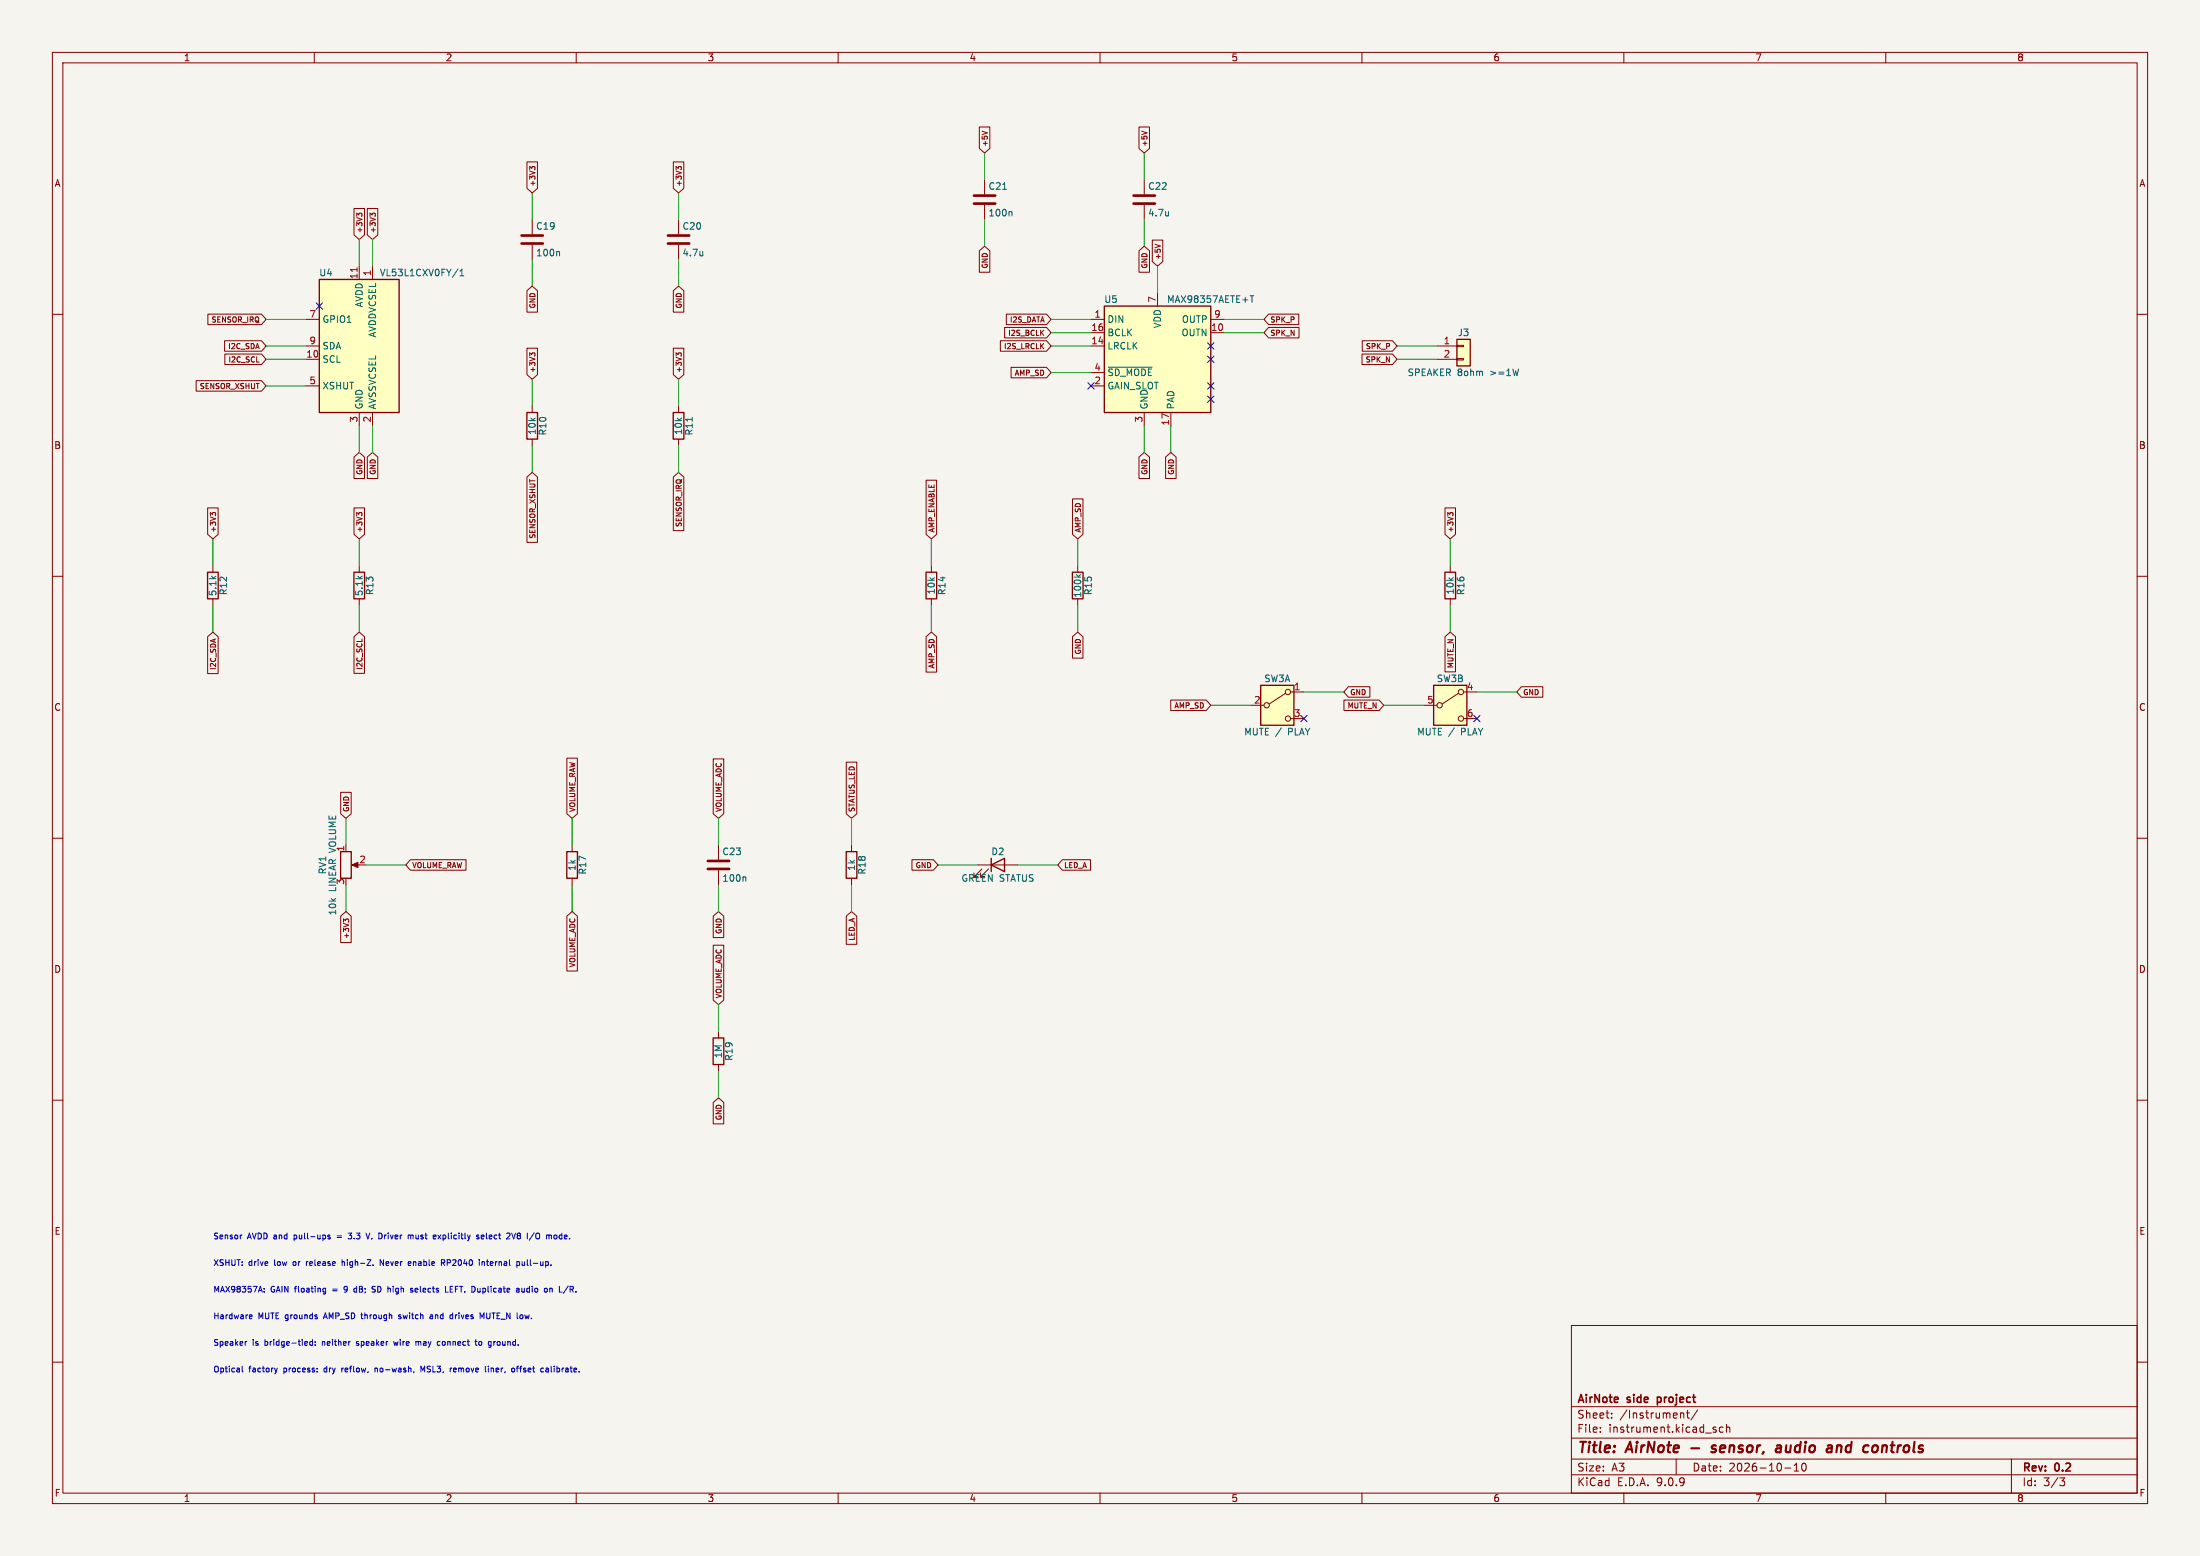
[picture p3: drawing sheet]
(kicad_sch (version 20250114) (generator "eeschema") (generator_version "9.0") (paper "A3") (title_block (title "AirNote - sensor, audio and controls") (date "2026-10-10") (rev "0.2") (company "AirNote side project")) (lib_symbols (symbol "AirNote:MAX98357A" (exclude_from_sim no) (in_bom yes) (on_board yes) (property "Reference" "U" (at -8.89 11.43 0) (effects (font (size 1.27 1.27)))) (property "Value" "MAX98357A" (at 10.16 11.43 0) (effects (font (size 1.27 1.27)))) (property "Footprint" "Package_DFN_QFN:TQFN-16-1EP_3x3mm_P0.5mm_EP1.23x1.23mm" (at -1.27 -2.54 0) (effects (font (size 1.27 1.27)) (hide yes))) (property "Datasheet" "https://www.analog.com/media/en/technical-documentation/data-sheets/MAX98357A-MAX98357B.pdf" (at 0 -2.54 0) (effects (font (size 1.27 1.27)) (hide yes))) (property "Description" "Mono DAC with amplifier, I2S, PCM, TDM, 32-bit, 96khz, 3.2W, TQFP-16" (at 0 0 0) (effects (font (size 1.27 1.27)) (hide yes))) (property "ki_keywords" "pcm tdm i2s left-justified amplifier audio dac" (at 0 0 0) (effects (font (size 1.27 1.27)) (hide yes))) (property "ki_fp_filters" "TQFN*3x3mm*P0.5mm*EP1.23x1.23mm*" (at 0 0 0) (effects (font (size 1.27 1.27)) (hide yes))) (symbol "MAX98357A_1_1" (rectangle (start -10.16 10.16) (end 10.16 -10.16) (stroke (width 0.254) (type default)) (fill (type background))) (pin input line (at -12.7 7.62 0) (length 2.54) (name "DIN" (effects (font (size 1.27 1.27)))) (number "1" (effects (font (size 1.27 1.27))))) (pin input line (at -12.7 5.08 0) (length 2.54) (name "BCLK" (effects (font (size 1.27 1.27)))) (number "16" (effects (font (size 1.27 1.27))))) (pin input line (at -12.7 2.54 0) (length 2.54) (name "LRCLK" (effects (font (size 1.27 1.27)))) (number "14" (effects (font (size 1.27 1.27))))) (pin input line (at -12.7 -2.54 0) (length 2.54) (name "~{SD_MODE}" (effects (font (size 1.27 1.27)))) (number "4" (effects (font (size 1.27 1.27))))) (pin passive line (at -12.7 -5.08 0) (length 2.54) (name "GAIN_SLOT" (effects (font (size 1.27 1.27)))) (number "2" (effects (font (size 1.27 1.27))))) (pin passive line (at -2.54 -12.7 90) (length 2.54) (hide yes) (name "GND" (effects (font (size 1.27 1.27)))) (number "11" (effects (font (size 1.27 1.27))))) (pin passive line (at -2.54 -12.7 90) (length 2.54) (hide yes) (name "GND" (effects (font (size 1.27 1.27)))) (number "15" (effects (font (size 1.27 1.27))))) (pin power_in line (at -2.54 -12.7 90) (length 2.54) (name "GND" (effects (font (size 1.27 1.27)))) (number "3" (effects (font (size 1.27 1.27))))) (pin power_in line (at 0 12.7 270) (length 2.54) (name "VDD" (effects (font (size 1.27 1.27)))) (number "7" (effects (font (size 1.27 1.27))))) (pin passive line (at 0 12.7 270) (length 2.54) (hide yes) (name "VDD" (effects (font (size 1.27 1.27)))) (number "8" (effects (font (size 1.27 1.27))))) (pin passive line (at 2.54 -12.7 90) (length 2.54) (name "PAD" (effects (font (size 1.27 1.27)))) (number "17" (effects (font (size 1.27 1.27))))) (pin no_connect line (at 10.16 2.54 180) (length 2.54) (hide yes) (name "NC" (effects (font (size 1.27 1.27)))) (number "5" (effects (font (size 1.27 1.27))))) (pin no_connect line (at 10.16 0 180) (length 2.54) (hide yes) (name "NC" (effects (font (size 1.27 1.27)))) (number "6" (effects (font (size 1.27 1.27))))) (pin no_connect line (at 10.16 -5.08 180) (length 2.54) (hide yes) (name "NC" (effects (font (size 1.27 1.27)))) (number "12" (effects (font (size 1.27 1.27))))) (pin no_connect line (at 10.16 -7.62 180) (length 2.54) (hide yes) (name "NC" (effects (font (size 1.27 1.27)))) (number "13" (effects (font (size 1.27 1.27))))) (pin output line (at 12.7 7.62 180) (length 2.54) (name "OUTP" (effects (font (size 1.27 1.27)))) (number "9" (effects (font (size 1.27 1.27))))) (pin output line (at 12.7 5.08 180) (length 2.54) (name "OUTN" (effects (font (size 1.27 1.27)))) (number "10" (effects (font (size 1.27 1.27)))))) (embedded_fonts no)) (symbol "Connector_Generic:Conn_01x02" (pin_names (offset 1.016) (hide yes)) (exclude_from_sim no) (in_bom yes) (on_board yes) (property "Reference" "J" (at 0 2.54 0) (effects (font (size 1.27 1.27)))) (property "Value" "Conn_01x02" (at 0 -5.08 0) (effects (font (size 1.27 1.27)))) (property "Footprint" "" (at 0 0 0) (effects (font (size 1.27 1.27)) (hide yes))) (property "Datasheet" "~" (at 0 0 0) (effects (font (size 1.27 1.27)) (hide yes))) (property "Description" "Generic connector, single row, 01x02, script generated (kicad-library-utils/schlib/autogen/connector/)" (at 0 0 0) (effects (font (size 1.27 1.27)) (hide yes))) (property "ki_keywords" "connector" (at 0 0 0) (effects (font (size 1.27 1.27)) (hide yes))) (property "ki_fp_filters" "Connector*:*_1x??_*" (at 0 0 0) (effects (font (size 1.27 1.27)) (hide yes))) (symbol "Conn_01x02_1_1" (rectangle (start -1.27 1.27) (end 1.27 -3.81) (stroke (width 0.254) (type default)) (fill (type background))) (rectangle (start -1.27 0.127) (end 0 -0.127) (stroke (width 0.1524) (type default)) (fill (type none))) (rectangle (start -1.27 -2.413) (end 0 -2.667) (stroke (width 0.1524) (type default)) (fill (type none))) (pin passive line (at -5.08 0 0) (length 3.81) (name "Pin_1" (effects (font (size 1.27 1.27)))) (number "1" (effects (font (size 1.27 1.27))))) (pin passive line (at -5.08 -2.54 0) (length 3.81) (name "Pin_2" (effects (font (size 1.27 1.27)))) (number "2" (effects (font (size 1.27 1.27)))))) (embedded_fonts no)) (symbol "Device:C" (pin_numbers (hide yes)) (pin_names (offset 0.254)) (exclude_from_sim no) (in_bom yes) (on_board yes) (property "Reference" "C" (at 0.635 2.54 0) (effects (font (size 1.27 1.27)) (justify left))) (property "Value" "C" (at 0.635 -2.54 0) (effects (font (size 1.27 1.27)) (justify left))) (property "Footprint" "" (at 0.9652 -3.81 0) (effects (font (size 1.27 1.27)) (hide yes))) (property "Datasheet" "~" (at 0 0 0) (effects (font (size 1.27 1.27)) (hide yes))) (property "Description" "Unpolarized capacitor" (at 0 0 0) (effects (font (size 1.27 1.27)) (hide yes))) (property "ki_keywords" "cap capacitor" (at 0 0 0) (effects (font (size 1.27 1.27)) (hide yes))) (property "ki_fp_filters" "C_*" (at 0 0 0) (effects (font (size 1.27 1.27)) (hide yes))) (symbol "C_0_1" (polyline (pts (xy -2.032 0.762) (xy 2.032 0.762)) (stroke (width 0.508) (type default)) (fill (type none))) (polyline (pts (xy -2.032 -0.762) (xy 2.032 -0.762)) (stroke (width 0.508) (type default)) (fill (type none)))) (symbol "C_1_1" (pin passive line (at 0 3.81 270) (length 2.794) (name "~" (effects (font (size 1.27 1.27)))) (number "1" (effects (font (size 1.27 1.27))))) (pin passive line (at 0 -3.81 90) (length 2.794) (name "~" (effects (font (size 1.27 1.27)))) (number "2" (effects (font (size 1.27 1.27)))))) (embedded_fonts no)) (symbol "Device:LED" (pin_numbers (hide yes)) (pin_names (offset 1.016) (hide yes)) (exclude_from_sim no) (in_bom yes) (on_board yes) (property "Reference" "D" (at 0 2.54 0) (effects (font (size 1.27 1.27)))) (property "Value" "LED" (at 0 -2.54 0) (effects (font (size 1.27 1.27)))) (property "Footprint" "" (at 0 0 0) (effects (font (size 1.27 1.27)) (hide yes))) (property "Datasheet" "~" (at 0 0 0) (effects (font (size 1.27 1.27)) (hide yes))) (property "Description" "Light emitting diode" (at 0 0 0) (effects (font (size 1.27 1.27)) (hide yes))) (property "Sim.Pins" "1=K 2=A" (at 0 0 0) (effects (font (size 1.27 1.27)) (hide yes))) (property "ki_keywords" "LED diode" (at 0 0 0) (effects (font (size 1.27 1.27)) (hide yes))) (property "ki_fp_filters" "LED* LED_SMD:* LED_THT:*" (at 0 0 0) (effects (font (size 1.27 1.27)) (hide yes))) (symbol "LED_0_1" (polyline (pts (xy -3.048 -0.762) (xy -4.572 -2.286) (xy -3.81 -2.286) (xy -4.572 -2.286) (xy -4.572 -1.524)) (stroke (width 0) (type default)) (fill (type none))) (polyline (pts (xy -1.778 -0.762) (xy -3.302 -2.286) (xy -2.54 -2.286) (xy -3.302 -2.286) (xy -3.302 -1.524)) (stroke (width 0) (type default)) (fill (type none))) (polyline (pts (xy -1.27 0) (xy 1.27 0)) (stroke (width 0) (type default)) (fill (type none))) (polyline (pts (xy -1.27 -1.27) (xy -1.27 1.27)) (stroke (width 0.254) (type default)) (fill (type none))) (polyline (pts (xy 1.27 -1.27) (xy 1.27 1.27) (xy -1.27 0) (xy 1.27 -1.27)) (stroke (width 0.254) (type default)) (fill (type none)))) (symbol "LED_1_1" (pin passive line (at -3.81 0 0) (length 2.54) (name "K" (effects (font (size 1.27 1.27)))) (number "1" (effects (font (size 1.27 1.27))))) (pin passive line (at 3.81 0 180) (length 2.54) (name "A" (effects (font (size 1.27 1.27)))) (number "2" (effects (font (size 1.27 1.27)))))) (embedded_fonts no)) (symbol "Device:R" (pin_numbers (hide yes)) (pin_names (offset 0)) (exclude_from_sim no) (in_bom yes) (on_board yes) (property "Reference" "R" (at 2.032 0 90) (effects (font (size 1.27 1.27)))) (property "Value" "R" (at 0 0 90) (effects (font (size 1.27 1.27)))) (property "Footprint" "" (at -1.778 0 90) (effects (font (size 1.27 1.27)) (hide yes))) (property "Datasheet" "~" (at 0 0 0) (effects (font (size 1.27 1.27)) (hide yes))) (property "Description" "Resistor" (at 0 0 0) (effects (font (size 1.27 1.27)) (hide yes))) (property "ki_keywords" "R res resistor" (at 0 0 0) (effects (font (size 1.27 1.27)) (hide yes))) (property "ki_fp_filters" "R_*" (at 0 0 0) (effects (font (size 1.27 1.27)) (hide yes))) (symbol "R_0_1" (rectangle (start -1.016 -2.54) (end 1.016 2.54) (stroke (width 0.254) (type default)) (fill (type none)))) (symbol "R_1_1" (pin passive line (at 0 3.81 270) (length 1.27) (name "~" (effects (font (size 1.27 1.27)))) (number "1" (effects (font (size 1.27 1.27))))) (pin passive line (at 0 -3.81 90) (length 1.27) (name "~" (effects (font (size 1.27 1.27)))) (number "2" (effects (font (size 1.27 1.27)))))) (embedded_fonts no)) (symbol "Device:R_Potentiometer" (pin_names (offset 1.016) (hide yes)) (exclude_from_sim no) (in_bom yes) (on_board yes) (property "Reference" "RV" (at -4.445 0 90) (effects (font (size 1.27 1.27)))) (property "Value" "R_Potentiometer" (at -2.54 0 90) (effects (font (size 1.27 1.27)))) (property "Footprint" "" (at 0 0 0) (effects (font (size 1.27 1.27)) (hide yes))) (property "Datasheet" "~" (at 0 0 0) (effects (font (size 1.27 1.27)) (hide yes))) (property "Description" "Potentiometer" (at 0 0 0) (effects (font (size 1.27 1.27)) (hide yes))) (property "ki_keywords" "resistor variable" (at 0 0 0) (effects (font (size 1.27 1.27)) (hide yes))) (property "ki_fp_filters" "Potentiometer*" (at 0 0 0) (effects (font (size 1.27 1.27)) (hide yes))) (symbol "R_Potentiometer_0_1" (rectangle (start 1.016 2.54) (end -1.016 -2.54) (stroke (width 0.254) (type default)) (fill (type none))) (polyline (pts (xy 1.143 0) (xy 2.286 0.508) (xy 2.286 -0.508) (xy 1.143 0)) (stroke (width 0) (type default)) (fill (type outline))) (polyline (pts (xy 2.54 0) (xy 1.524 0)) (stroke (width 0) (type default)) (fill (type none)))) (symbol "R_Potentiometer_1_1" (pin passive line (at 0 3.81 270) (length 1.27) (name "1" (effects (font (size 1.27 1.27)))) (number "1" (effects (font (size 1.27 1.27))))) (pin passive line (at 0 -3.81 90) (length 1.27) (name "3" (effects (font (size 1.27 1.27)))) (number "3" (effects (font (size 1.27 1.27))))) (pin passive line (at 3.81 0 180) (length 1.27) (name "2" (effects (font (size 1.27 1.27)))) (number "2" (effects (font (size 1.27 1.27)))))) (embedded_fonts no)) (symbol "Sensor_Distance:VL53L1CXV0FY1" (exclude_from_sim no) (in_bom yes) (on_board yes) (property "Reference" "U" (at -6.35 13.97 0) (effects (font (size 1.27 1.27)))) (property "Value" "VL53L1CXV0FY1" (at 12.065 13.97 0) (effects (font (size 1.27 1.27)))) (property "Footprint" "Sensor_Distance:ST_VL53L1x" (at 17.145 -13.97 0) (effects (font (size 1.27 1.27)) (hide yes))) (property "Datasheet" "https://www.st.com/resource/en/datasheet/vl53l1x.pdf" (at 2.54 0 0) (effects (font (size 1.27 1.27)) (hide yes))) (property "Description" "4m distance ranging ToF sensor, Optical LGA12" (at 0 0 0) (effects (font (size 1.27 1.27)) (hide yes))) (property "ki_keywords" "VL53L1x ToF" (at 0 0 0) (effects (font (size 1.27 1.27)) (hide yes))) (property "ki_fp_filters" "ST*VL53L1x*" (at 0 0 0) (effects (font (size 1.27 1.27)) (hide yes))) (symbol "VL53L1CXV0FY1_0_1" (rectangle (start -7.62 12.7) (end 7.62 -12.7) (stroke (width 0.254) (type default)) (fill (type background)))) (symbol "VL53L1CXV0FY1_1_1" (pin open_collector line (at -10.16 5.08 0) (length 2.54) (name "GPIO1" (effects (font (size 1.27 1.27)))) (number "7" (effects (font (size 1.27 1.27))))) (pin bidirectional line (at -10.16 0 0) (length 2.54) (name "SDA" (effects (font (size 1.27 1.27)))) (number "9" (effects (font (size 1.27 1.27))))) (pin input line (at -10.16 -2.54 0) (length 2.54) (name "SCL" (effects (font (size 1.27 1.27)))) (number "10" (effects (font (size 1.27 1.27))))) (pin input line (at -10.16 -7.62 0) (length 2.54) (name "XSHUT" (effects (font (size 1.27 1.27)))) (number "5" (effects (font (size 1.27 1.27))))) (pin no_connect line (at -7.62 7.62 0) (length 2.54) (hide yes) (name "DNC" (effects (font (size 1.27 1.27)))) (number "8" (effects (font (size 1.27 1.27))))) (pin power_in line (at 0 15.24 270) (length 2.54) (name "AVDD" (effects (font (size 1.27 1.27)))) (number "11" (effects (font (size 1.27 1.27))))) (pin passive line (at 0 -15.24 90) (length 2.54) (hide yes) (name "GND" (effects (font (size 1.27 1.27)))) (number "12" (effects (font (size 1.27 1.27))))) (pin power_in line (at 0 -15.24 90) (length 2.54) (name "GND" (effects (font (size 1.27 1.27)))) (number "3" (effects (font (size 1.27 1.27))))) (pin passive line (at 0 -15.24 90) (length 2.54) (hide yes) (name "GND" (effects (font (size 1.27 1.27)))) (number "4" (effects (font (size 1.27 1.27))))) (pin passive line (at 0 -15.24 90) (length 2.54) (hide yes) (name "GND" (effects (font (size 1.27 1.27)))) (number "6" (effects (font (size 1.27 1.27))))) (pin power_in line (at 2.54 15.24 270) (length 2.54) (name "AVDDVCSEL" (effects (font (size 1.27 1.27)))) (number "1" (effects (font (size 1.27 1.27))))) (pin power_in line (at 2.54 -15.24 90) (length 2.54) (name "AVSSVCSEL" (effects (font (size 1.27 1.27)))) (number "2" (effects (font (size 1.27 1.27)))))) (embedded_fonts no)) (symbol "Switch:SW_DPDT_x2" (pin_names (offset 0) (hide yes)) (exclude_from_sim no) (in_bom yes) (on_board yes) (property "Reference" "SW" (at 0 5.08 0) (effects (font (size 1.27 1.27)))) (property "Value" "SW_DPDT_x2" (at 0 -5.08 0) (effects (font (size 1.27 1.27)))) (property "Footprint" "" (at 0 0 0) (effects (font (size 1.27 1.27)) (hide yes))) (property "Datasheet" "~" (at 0 0 0) (effects (font (size 1.27 1.27)) (hide yes))) (property "Description" "Switch, dual pole double throw, separate symbols" (at 0 0 0) (effects (font (size 1.27 1.27)) (hide yes))) (property "ki_keywords" "switch dual-pole double-throw DPDT spdt ON-ON" (at 0 0 0) (effects (font (size 1.27 1.27)) (hide yes))) (property "ki_fp_filters" "SW*DPDT*" (at 0 0 0) (effects (font (size 1.27 1.27)) (hide yes))) (symbol "SW_DPDT_x2_0_0" (circle (center -2.032 0) (radius 0.508) (stroke (width 0) (type default)) (fill (type none))) (circle (center 2.032 -2.54) (radius 0.508) (stroke (width 0) (type default)) (fill (type none)))) (symbol "SW_DPDT_x2_0_1" (rectangle (start -3.175 3.81) (end 3.175 -3.81) (stroke (width 0.254) (type default)) (fill (type background))) (polyline (pts (xy -1.524 0.254) (xy 1.5748 2.286)) (stroke (width 0) (type default)) (fill (type none))) (circle (center 2.032 2.54) (radius 0.508) (stroke (width 0) (type default)) (fill (type none)))) (symbol "SW_DPDT_x2_1_1" (pin passive line (at -5.08 0 0) (length 2.54) (name "B" (effects (font (size 1.27 1.27)))) (number "2" (effects (font (size 1.27 1.27))))) (pin passive line (at 5.08 2.54 180) (length 2.54) (name "A" (effects (font (size 1.27 1.27)))) (number "1" (effects (font (size 1.27 1.27))))) (pin passive line (at 5.08 -2.54 180) (length 2.54) (name "C" (effects (font (size 1.27 1.27)))) (number "3" (effects (font (size 1.27 1.27)))))) (symbol "SW_DPDT_x2_2_1" (pin passive line (at -5.08 0 0) (length 2.54) (name "B" (effects (font (size 1.27 1.27)))) (number "5" (effects (font (size 1.27 1.27))))) (pin passive line (at 5.08 2.54 180) (length 2.54) (name "A" (effects (font (size 1.27 1.27)))) (number "4" (effects (font (size 1.27 1.27))))) (pin passive line (at 5.08 -2.54 180) (length 2.54) (name "C" (effects (font (size 1.27 1.27)))) (number "6" (effects (font (size 1.27 1.27)))))) (embedded_fonts no))) (wire (pts (xy 58.42 60.96) (xy 50.8 60.96)) (stroke (width 0) (type default))) (global_label "SENSOR_IRQ" (shape input) (at 50.8 60.96 180.0) (effects (font (size 1.0 1.0)) (justify right))) (wire (pts (xy 58.42 66.04) (xy 50.8 66.04)) (stroke (width 0) (type default))) (global_label "I2C_SDA" (shape input) (at 50.8 66.04 180.0) (effects (font (size 1.0 1.0)) (justify right))) (wire (pts (xy 58.42 68.58) (xy 50.8 68.58)) (stroke (width 0) (type default))) (global_label "I2C_SCL" (shape input) (at 50.8 68.58 180.0) (effects (font (size 1.0 1.0)) (justify right))) (wire (pts (xy 58.42 73.66) (xy 50.8 73.66)) (stroke (width 0) (type default))) (global_label "SENSOR_XSHUT" (shape input) (at 50.8 73.66 180.0) (effects (font (size 1.0 1.0)) (justify right))) (no_connect (at 60.96 58.42)) (wire (pts (xy 68.58 50.8) (xy 68.58 45.72)) (stroke (width 0) (type default))) (global_label "+3V3" (shape input) (at 68.58 45.72 90) (effects (font (size 1.0 1.0)) (justify left))) (wire (pts (xy 68.58 81.28) (xy 68.58 86.36)) (stroke (width 0) (type default))) (global_label "GND" (shape input) (at 68.58 86.36 270) (effects (font (size 1.0 1.0)) (justify right))) (wire (pts (xy 71.12 50.8) (xy 71.12 45.72)) (stroke (width 0) (type default))) (global_label "+3V3" (shape input) (at 71.12 45.72 90) (effects (font (size 1.0 1.0)) (justify left))) (wire (pts (xy 71.12 81.28) (xy 71.12 86.36)) (stroke (width 0) (type default))) (global_label "GND" (shape input) (at 71.12 86.36 270) (effects (font (size 1.0 1.0)) (justify right))) (symbol (lib_id "Sensor_Distance:VL53L1CXV0FY1") (at 68.58 66.04 0.0) (unit 1) (in_bom yes) (on_board yes) (dnp no) (property "Reference" "U4" (at 62.23 52.07 0.0) (effects (font (size 1.27 1.27)))) (property "Value" "VL53L1CXV0FY/1" (at 80.645 52.07 0.0) (effects (font (size 1.27 1.27)))) (property "Footprint" "Sensor_Distance:ST_VL53L1x" (at 72.39 66.04 0.0) (effects (font (size 1.0 1.0)) (hide yes))) (property "MPN" "VL53L1CXV0FY/1" (at 72.39 66.04 0.0) (effects (font (size 1.0 1.0)) (hide yes))) (property "LCSC" "C190004" (at 72.39 66.04 0.0) (effects (font (size 1.0 1.0)) (hide yes))) (property "Datasheet" "https://www.st.com/resource/en/datasheet/vl53l1x.pdf" (at 72.39 66.04 0.0) (effects (font (size 1.0 1.0)) (hide yes))) (pin "7") (pin "9") (pin "10") (pin "5") (pin "8") (pin "11") (pin "12") (pin "3") (pin "4") (pin "6") (pin "1") (pin "2")) (wire (pts (xy 101.6 41.91) (xy 101.6 36.83)) (stroke (width 0) (type default))) (global_label "+3V3" (shape input) (at 101.6 36.83 90) (effects (font (size 1.0 1.0)) (justify left))) (wire (pts (xy 101.6 49.53) (xy 101.6 54.61)) (stroke (width 0) (type default))) (global_label "GND" (shape input) (at 101.6 54.61 270) (effects (font (size 1.0 1.0)) (justify right))) (symbol (lib_id "Device:C") (at 101.6 45.72 0.0) (unit 1) (in_bom yes) (on_board yes) (dnp no) (property "Reference" "C19" (at 102.235 43.18 0.0) (effects (font (size 1.27 1.27)) (justify left))) (property "Value" "100n" (at 102.235 48.26 0.0) (effects (font (size 1.27 1.27)) (justify left))) (property "Footprint" "Capacitor_SMD:C_0603_1608Metric" (at 105.41 45.72 0.0) (effects (font (size 1.0 1.0)) (hide yes))) (property "MPN" "CC0603KRX7R9BB104" (at 105.41 45.72 0.0) (effects (font (size 1.0 1.0)) (hide yes))) (property "LCSC" "C14663" (at 105.41 45.72 0.0) (effects (font (size 1.0 1.0)) (hide yes))) (property "Datasheet" "~" (at 105.41 45.72 0.0) (effects (font (size 1.0 1.0)) (hide yes))) (pin "1") (pin "2")) (wire (pts (xy 129.54 41.91) (xy 129.54 36.83)) (stroke (width 0) (type default))) (global_label "+3V3" (shape input) (at 129.54 36.83 90) (effects (font (size 1.0 1.0)) (justify left))) (wire (pts (xy 129.54 49.53) (xy 129.54 54.61)) (stroke (width 0) (type default))) (global_label "GND" (shape input) (at 129.54 54.61 270) (effects (font (size 1.0 1.0)) (justify right))) (symbol (lib_id "Device:C") (at 129.54 45.72 0.0) (unit 1) (in_bom yes) (on_board yes) (dnp no) (property "Reference" "C20" (at 130.175 43.18 0.0) (effects (font (size 1.27 1.27)) (justify left))) (property "Value" "4.7u" (at 130.175 48.26 0.0) (effects (font (size 1.27 1.27)) (justify left))) (property "Footprint" "Capacitor_SMD:C_0805_2012Metric" (at 133.35 45.72 0.0) (effects (font (size 1.0 1.0)) (hide yes))) (property "MPN" "CL21A475KAQNNNE" (at 133.35 45.72 0.0) (effects (font (size 1.0 1.0)) (hide yes))) (property "LCSC" "C1779" (at 133.35 45.72 0.0) (effects (font (size 1.0 1.0)) (hide yes))) (property "Datasheet" "~" (at 133.35 45.72 0.0) (effects (font (size 1.0 1.0)) (hide yes))) (pin "1") (pin "2")) (wire (pts (xy 101.6 77.47) (xy 101.6 72.39)) (stroke (width 0) (type default))) (global_label "+3V3" (shape input) (at 101.6 72.39 90) (effects (font (size 1.0 1.0)) (justify left))) (wire (pts (xy 101.6 85.09) (xy 101.6 90.17)) (stroke (width 0) (type default))) (global_label "SENSOR_XSHUT" (shape input) (at 101.6 90.17 270) (effects (font (size 1.0 1.0)) (justify right))) (symbol (lib_id "Device:R") (at 101.6 81.28 0.0) (unit 1) (in_bom yes) (on_board yes) (dnp no) (property "Reference" "R10" (at 103.632 81.28 90.0) (effects (font (size 1.27 1.27)))) (property "Value" "10k" (at 101.6 81.28 90.0) (effects (font (size 1.27 1.27)))) (property "Footprint" "Resistor_SMD:R_0603_1608Metric" (at 105.41 81.28 0.0) (effects (font (size 1.0 1.0)) (hide yes))) (property "MPN" "0603WAF1002T5E" (at 105.41 81.28 0.0) (effects (font (size 1.0 1.0)) (hide yes))) (property "LCSC" "C25804" (at 105.41 81.28 0.0) (effects (font (size 1.0 1.0)) (hide yes))) (property "Datasheet" "~" (at 105.41 81.28 0.0) (effects (font (size 1.0 1.0)) (hide yes))) (pin "1") (pin "2")) (wire (pts (xy 129.54 77.47) (xy 129.54 72.39)) (stroke (width 0) (type default))) (global_label "+3V3" (shape input) (at 129.54 72.39 90) (effects (font (size 1.0 1.0)) (justify left))) (wire (pts (xy 129.54 85.09) (xy 129.54 90.17)) (stroke (width 0) (type default))) (global_label "SENSOR_IRQ" (shape input) (at 129.54 90.17 270) (effects (font (size 1.0 1.0)) (justify right))) (symbol (lib_id "Device:R") (at 129.54 81.28 0.0) (unit 1) (in_bom yes) (on_board yes) (dnp no) (property "Reference" "R11" (at 131.572 81.28 90.0) (effects (font (size 1.27 1.27)))) (property "Value" "10k" (at 129.54 81.28 90.0) (effects (font (size 1.27 1.27)))) (property "Footprint" "Resistor_SMD:R_0603_1608Metric" (at 133.35 81.28 0.0) (effects (font (size 1.0 1.0)) (hide yes))) (property "MPN" "0603WAF1002T5E" (at 133.35 81.28 0.0) (effects (font (size 1.0 1.0)) (hide yes))) (property "LCSC" "C25804" (at 133.35 81.28 0.0) (effects (font (size 1.0 1.0)) (hide yes))) (property "Datasheet" "~" (at 133.35 81.28 0.0) (effects (font (size 1.0 1.0)) (hide yes))) (pin "1") (pin "2")) (wire (pts (xy 40.64 107.95) (xy 40.64 102.87)) (stroke (width 0) (type default))) (global_label "+3V3" (shape input) (at 40.64 102.87 90) (effects (font (size 1.0 1.0)) (justify left))) (wire (pts (xy 40.64 115.57) (xy 40.64 120.65)) (stroke (width 0) (type default))) (global_label "I2C_SDA" (shape input) (at 40.64 120.65 270) (effects (font (size 1.0 1.0)) (justify right))) (symbol (lib_id "Device:R") (at 40.64 111.76 0.0) (unit 1) (in_bom yes) (on_board yes) (dnp no) (property "Reference" "R12" (at 42.672 111.76 90.0) (effects (font (size 1.27 1.27)))) (property "Value" "5.1k" (at 40.64 111.76 90.0) (effects (font (size 1.27 1.27)))) (property "Footprint" "Resistor_SMD:R_0603_1608Metric" (at 44.45 111.76 0.0) (effects (font (size 1.0 1.0)) (hide yes))) (property "MPN" "0603WAF5101T5E" (at 44.45 111.76 0.0) (effects (font (size 1.0 1.0)) (hide yes))) (property "LCSC" "C23186" (at 44.45 111.76 0.0) (effects (font (size 1.0 1.0)) (hide yes))) (property "Datasheet" "~" (at 44.45 111.76 0.0) (effects (font (size 1.0 1.0)) (hide yes))) (pin "1") (pin "2")) (wire (pts (xy 68.58 107.95) (xy 68.58 102.87)) (stroke (width 0) (type default))) (global_label "+3V3" (shape input) (at 68.58 102.87 90) (effects (font (size 1.0 1.0)) (justify left))) (wire (pts (xy 68.58 115.57) (xy 68.58 120.65)) (stroke (width 0) (type default))) (global_label "I2C_SCL" (shape input) (at 68.58 120.65 270) (effects (font (size 1.0 1.0)) (justify right))) (symbol (lib_id "Device:R") (at 68.58 111.76 0.0) (unit 1) (in_bom yes) (on_board yes) (dnp no) (property "Reference" "R13" (at 70.612 111.76 90.0) (effects (font (size 1.27 1.27)))) (property "Value" "5.1k" (at 68.58 111.76 90.0) (effects (font (size 1.27 1.27)))) (property "Footprint" "Resistor_SMD:R_0603_1608Metric" (at 72.39 111.76 0.0) (effects (font (size 1.0 1.0)) (hide yes))) (property "MPN" "0603WAF5101T5E" (at 72.39 111.76 0.0) (effects (font (size 1.0 1.0)) (hide yes))) (property "LCSC" "C23186" (at 72.39 111.76 0.0) (effects (font (size 1.0 1.0)) (hide yes))) (property "Datasheet" "~" (at 72.39 111.76 0.0) (effects (font (size 1.0 1.0)) (hide yes))) (pin "1") (pin "2")) (wire (pts (xy 208.28 60.96) (xy 200.66 60.96)) (stroke (width 0) (type default))) (global_label "I2S_DATA" (shape input) (at 200.66 60.96 180.0) (effects (font (size 1.0 1.0)) (justify right))) (wire (pts (xy 208.28 63.5) (xy 200.66 63.5)) (stroke (width 0) (type default))) (global_label "I2S_BCLK" (shape input) (at 200.66 63.5 180.0) (effects (font (size 1.0 1.0)) (justify right))) (wire (pts (xy 208.28 66.04) (xy 200.66 66.04)) (stroke (width 0) (type default))) (global_label "I2S_LRCLK" (shape input) (at 200.66 66.04 180.0) (effects (font (size 1.0 1.0)) (justify right))) (wire (pts (xy 208.28 71.12) (xy 200.66 71.12)) (stroke (width 0) (type default))) (global_label "AMP_SD" (shape input) (at 200.66 71.12 180.0) (effects (font (size 1.0 1.0)) (justify right))) (no_connect (at 208.28 73.66)) (wire (pts (xy 218.44 81.28) (xy 218.44 86.36)) (stroke (width 0) (type default))) (global_label "GND" (shape input) (at 218.44 86.36 270) (effects (font (size 1.0 1.0)) (justify right))) (wire (pts (xy 220.98 55.88) (xy 220.98 50.8)) (stroke (width 0) (type default))) (global_label "+5V" (shape input) (at 220.98 50.8 90) (effects (font (size 1.0 1.0)) (justify left))) (wire (pts (xy 223.52 81.28) (xy 223.52 86.36)) (stroke (width 0) (type default))) (global_label "GND" (shape input) (at 223.52 86.36 270) (effects (font (size 1.0 1.0)) (justify right))) (no_connect (at 231.14 66.04)) (no_connect (at 231.14 68.58)) (no_connect (at 231.14 73.66)) (no_connect (at 231.14 76.2)) (wire (pts (xy 233.68 60.96) (xy 241.3 60.96)) (stroke (width 0) (type default))) (global_label "SPK_P" (shape input) (at 241.3 60.96 0.0) (effects (font (size 1.0 1.0)) (justify left))) (wire (pts (xy 233.68 63.5) (xy 241.3 63.5)) (stroke (width 0) (type default))) (global_label "SPK_N" (shape input) (at 241.3 63.5 0.0) (effects (font (size 1.0 1.0)) (justify left))) (symbol (lib_id "AirNote:MAX98357A") (at 220.98 68.58 0.0) (unit 1) (in_bom yes) (on_board yes) (dnp no) (property "Reference" "U5" (at 212.09 57.15 0.0) (effects (font (size 1.27 1.27)))) (property "Value" "MAX98357AETE+T" (at 231.14 57.15 0.0) (effects (font (size 1.27 1.27)))) (property "Footprint" "AirNote:MAX98357A_T1633_ADI_90-0031" (at 224.79 68.58 0.0) (effects (font (size 1.0 1.0)) (hide yes))) (property "MPN" "MAX98357AETE+T" (at 224.79 68.58 0.0) (effects (font (size 1.0 1.0)) (hide yes))) (property "LCSC" "C910544" (at 224.79 68.58 0.0) (effects (font (size 1.0 1.0)) (hide yes))) (property "Datasheet" "https://www.analog.com/media/en/technical-documentation/data-sheets/MAX98357A-MAX98357B.pdf" (at 224.79 68.58 0.0) (effects (font (size 1.0 1.0)) (hide yes))) (pin "1") (pin "16") (pin "14") (pin "4") (pin "2") (pin "11") (pin "15") (pin "3") (pin "7") (pin "8") (pin "17") (pin "5") (pin "6") (pin "12") (pin "13") (pin "9") (pin "10")) (wire (pts (xy 187.96 34.29) (xy 187.96 29.21)) (stroke (width 0) (type default))) (global_label "+5V" (shape input) (at 187.96 29.21 90) (effects (font (size 1.0 1.0)) (justify left))) (wire (pts (xy 187.96 41.91) (xy 187.96 46.99)) (stroke (width 0) (type default))) (global_label "GND" (shape input) (at 187.96 46.99 270) (effects (font (size 1.0 1.0)) (justify right))) (symbol (lib_id "Device:C") (at 187.96 38.1 0.0) (unit 1) (in_bom yes) (on_board yes) (dnp no) (property "Reference" "C21" (at 188.595 35.56 0.0) (effects (font (size 1.27 1.27)) (justify left))) (property "Value" "100n" (at 188.595 40.64 0.0) (effects (font (size 1.27 1.27)) (justify left))) (property "Footprint" "Capacitor_SMD:C_0603_1608Metric" (at 191.77 38.1 0.0) (effects (font (size 1.0 1.0)) (hide yes))) (property "MPN" "CC0603KRX7R9BB104" (at 191.77 38.1 0.0) (effects (font (size 1.0 1.0)) (hide yes))) (property "LCSC" "C14663" (at 191.77 38.1 0.0) (effects (font (size 1.0 1.0)) (hide yes))) (property "Datasheet" "~" (at 191.77 38.1 0.0) (effects (font (size 1.0 1.0)) (hide yes))) (pin "1") (pin "2")) (wire (pts (xy 218.44 34.29) (xy 218.44 29.21)) (stroke (width 0) (type default))) (global_label "+5V" (shape input) (at 218.44 29.21 90) (effects (font (size 1.0 1.0)) (justify left))) (wire (pts (xy 218.44 41.91) (xy 218.44 46.99)) (stroke (width 0) (type default))) (global_label "GND" (shape input) (at 218.44 46.99 270) (effects (font (size 1.0 1.0)) (justify right))) (symbol (lib_id "Device:C") (at 218.44 38.1 0.0) (unit 1) (in_bom yes) (on_board yes) (dnp no) (property "Reference" "C22" (at 219.075 35.56 0.0) (effects (font (size 1.27 1.27)) (justify left))) (property "Value" "4.7u" (at 219.075 40.64 0.0) (effects (font (size 1.27 1.27)) (justify left))) (property "Footprint" "Capacitor_SMD:C_0805_2012Metric" (at 222.25 38.1 0.0) (effects (font (size 1.0 1.0)) (hide yes))) (property "MPN" "CL21A475KAQNNNE" (at 222.25 38.1 0.0) (effects (font (size 1.0 1.0)) (hide yes))) (property "LCSC" "C1779" (at 222.25 38.1 0.0) (effects (font (size 1.0 1.0)) (hide yes))) (property "Datasheet" "~" (at 222.25 38.1 0.0) (effects (font (size 1.0 1.0)) (hide yes))) (pin "1") (pin "2")) (wire (pts (xy 274.32 66.04) (xy 266.7 66.04)) (stroke (width 0) (type default))) (global_label "SPK_P" (shape input) (at 266.7 66.04 180.0) (effects (font (size 1.0 1.0)) (justify right))) (wire (pts (xy 274.32 68.58) (xy 266.7 68.58)) (stroke (width 0) (type default))) (global_label "SPK_N" (shape input) (at 266.7 68.58 180.0) (effects (font (size 1.0 1.0)) (justify right))) (symbol (lib_id "Connector_Generic:Conn_01x02") (at 279.4 66.04 0.0) (unit 1) (in_bom yes) (on_board yes) (dnp no) (property "Reference" "J3" (at 279.4 63.5 0.0) (effects (font (size 1.27 1.27)))) (property "Value" "SPEAKER 8ohm >=1W" (at 279.4 71.12 0.0) (effects (font (size 1.27 1.27)))) (property "Footprint" "Connector_JST:JST_PH_B2B-PH-K_1x02_P2.00mm_Vertical" (at 283.21 66.04 0.0) (effects (font (size 1.0 1.0)) (hide yes))) (property "MPN" "B2B-PH-K-S(LF)(SN)" (at 283.21 66.04 0.0) (effects (font (size 1.0 1.0)) (hide yes))) (property "LCSC" "C131337" (at 283.21 66.04 0.0) (effects (font (size 1.0 1.0)) (hide yes))) (property "Datasheet" "~" (at 283.21 66.04 0.0) (effects (font (size 1.0 1.0)) (hide yes))) (pin "1") (pin "2")) (wire (pts (xy 177.8 107.95) (xy 177.8 102.87)) (stroke (width 0) (type default))) (global_label "AMP_ENABLE" (shape input) (at 177.8 102.87 90) (effects (font (size 1.0 1.0)) (justify left))) (wire (pts (xy 177.8 115.57) (xy 177.8 120.65)) (stroke (width 0) (type default))) (global_label "AMP_SD" (shape input) (at 177.8 120.65 270) (effects (font (size 1.0 1.0)) (justify right))) (symbol (lib_id "Device:R") (at 177.8 111.76 0.0) (unit 1) (in_bom yes) (on_board yes) (dnp no) (property "Reference" "R14" (at 179.832 111.76 90.0) (effects (font (size 1.27 1.27)))) (property "Value" "10k" (at 177.8 111.76 90.0) (effects (font (size 1.27 1.27)))) (property "Footprint" "Resistor_SMD:R_0603_1608Metric" (at 181.61 111.76 0.0) (effects (font (size 1.0 1.0)) (hide yes))) (property "MPN" "0603WAF1002T5E" (at 181.61 111.76 0.0) (effects (font (size 1.0 1.0)) (hide yes))) (property "LCSC" "C25804" (at 181.61 111.76 0.0) (effects (font (size 1.0 1.0)) (hide yes))) (property "Datasheet" "~" (at 181.61 111.76 0.0) (effects (font (size 1.0 1.0)) (hide yes))) (pin "1") (pin "2")) (wire (pts (xy 205.74 107.95) (xy 205.74 102.87)) (stroke (width 0) (type default))) (global_label "AMP_SD" (shape input) (at 205.74 102.87 90) (effects (font (size 1.0 1.0)) (justify left))) (wire (pts (xy 205.74 115.57) (xy 205.74 120.65)) (stroke (width 0) (type default))) (global_label "GND" (shape input) (at 205.74 120.65 270) (effects (font (size 1.0 1.0)) (justify right))) (symbol (lib_id "Device:R") (at 205.74 111.76 0.0) (unit 1) (in_bom yes) (on_board yes) (dnp no) (property "Reference" "R15" (at 207.772 111.76 90.0) (effects (font (size 1.27 1.27)))) (property "Value" "100k" (at 205.74 111.76 90.0) (effects (font (size 1.27 1.27)))) (property "Footprint" "Resistor_SMD:R_0603_1608Metric" (at 209.55 111.76 0.0) (effects (font (size 1.0 1.0)) (hide yes))) (property "MPN" "0603WAF1003T5E" (at 209.55 111.76 0.0) (effects (font (size 1.0 1.0)) (hide yes))) (property "LCSC" "C25803" (at 209.55 111.76 0.0) (effects (font (size 1.0 1.0)) (hide yes))) (property "Datasheet" "~" (at 209.55 111.76 0.0) (effects (font (size 1.0 1.0)) (hide yes))) (pin "1") (pin "2")) (wire (pts (xy 276.86 107.95) (xy 276.86 102.87)) (stroke (width 0) (type default))) (global_label "+3V3" (shape input) (at 276.86 102.87 90) (effects (font (size 1.0 1.0)) (justify left))) (wire (pts (xy 276.86 115.57) (xy 276.86 120.65)) (stroke (width 0) (type default))) (global_label "MUTE_N" (shape input) (at 276.86 120.65 270) (effects (font (size 1.0 1.0)) (justify right))) (symbol (lib_id "Device:R") (at 276.86 111.76 0.0) (unit 1) (in_bom yes) (on_board yes) (dnp no) (property "Reference" "R16" (at 278.892 111.76 90.0) (effects (font (size 1.27 1.27)))) (property "Value" "10k" (at 276.86 111.76 90.0) (effects (font (size 1.27 1.27)))) (property "Footprint" "Resistor_SMD:R_0603_1608Metric" (at 280.67 111.76 0.0) (effects (font (size 1.0 1.0)) (hide yes))) (property "MPN" "0603WAF1002T5E" (at 280.67 111.76 0.0) (effects (font (size 1.0 1.0)) (hide yes))) (property "LCSC" "C25804" (at 280.67 111.76 0.0) (effects (font (size 1.0 1.0)) (hide yes))) (property "Datasheet" "~" (at 280.67 111.76 0.0) (effects (font (size 1.0 1.0)) (hide yes))) (pin "1") (pin "2")) (wire (pts (xy 238.76 134.62) (xy 231.14 134.62)) (stroke (width 0) (type default))) (global_label "AMP_SD" (shape input) (at 231.14 134.62 180.0) (effects (font (size 1.0 1.0)) (justify right))) (wire (pts (xy 248.92 132.08) (xy 256.54 132.08)) (stroke (width 0) (type default))) (global_label "GND" (shape input) (at 256.54 132.08 0.0) (effects (font (size 1.0 1.0)) (justify left))) (no_connect (at 248.92 137.16)) (symbol (lib_id "Switch:SW_DPDT_x2") (at 243.84 134.62 0.0) (unit 1) (in_bom yes) (on_board yes) (dnp no) (property "Reference" "SW3" (at 243.84 129.54 0.0) (effects (font (size 1.27 1.27)))) (property "Value" "MUTE / PLAY" (at 243.84 139.7 0.0) (effects (font (size 1.27 1.27)))) (property "Footprint" "Button_Switch_SMD:SW_DPDT_CK_JS202011JCQN" (at 247.65 134.62 0.0) (effects (font (size 1.0 1.0)) (hide yes))) (property "MPN" "JS202011JCQN" (at 247.65 134.62 0.0) (effects (font (size 1.0 1.0)) (hide yes))) (property "LCSC" "C221665" (at 247.65 134.62 0.0) (effects (font (size 1.0 1.0)) (hide yes))) (property "Datasheet" "~" (at 247.65 134.62 0.0) (effects (font (size 1.0 1.0)) (hide yes))) (pin "2") (pin "1") (pin "3")) (wire (pts (xy 271.78 134.62) (xy 264.16 134.62)) (stroke (width 0) (type default))) (global_label "MUTE_N" (shape input) (at 264.16 134.62 180.0) (effects (font (size 1.0 1.0)) (justify right))) (wire (pts (xy 281.94 132.08) (xy 289.56 132.08)) (stroke (width 0) (type default))) (global_label "GND" (shape input) (at 289.56 132.08 0.0) (effects (font (size 1.0 1.0)) (justify left))) (no_connect (at 281.94 137.16)) (symbol (lib_id "Switch:SW_DPDT_x2") (at 276.86 134.62 0.0) (unit 2) (in_bom yes) (on_board yes) (dnp no) (property "Reference" "SW3" (at 276.86 129.54 0.0) (effects (font (size 1.27 1.27)))) (property "Value" "MUTE / PLAY" (at 276.86 139.7 0.0) (effects (font (size 1.27 1.27)))) (property "Footprint" "Button_Switch_SMD:SW_DPDT_CK_JS202011JCQN" (at 280.67 134.62 0.0) (effects (font (size 1.0 1.0)) (hide yes))) (property "MPN" "JS202011JCQN" (at 280.67 134.62 0.0) (effects (font (size 1.0 1.0)) (hide yes))) (property "LCSC" "C221665" (at 280.67 134.62 0.0) (effects (font (size 1.0 1.0)) (hide yes))) (property "Datasheet" "~" (at 280.67 134.62 0.0) (effects (font (size 1.0 1.0)) (hide yes))) (pin "5") (pin "4") (pin "6")) (wire (pts (xy 66.04 161.29) (xy 66.04 156.21)) (stroke (width 0) (type default))) (global_label "GND" (shape input) (at 66.04 156.21 90) (effects (font (size 1.0 1.0)) (justify left))) (wire (pts (xy 66.04 168.91) (xy 66.04 173.99)) (stroke (width 0) (type default))) (global_label "+3V3" (shape input) (at 66.04 173.99 270) (effects (font (size 1.0 1.0)) (justify right))) (wire (pts (xy 69.85 165.1) (xy 77.47 165.1)) (stroke (width 0) (type default))) (global_label "VOLUME_RAW" (shape input) (at 77.47 165.1 0.0) (effects (font (size 1.0 1.0)) (justify left))) (symbol (lib_id "Device:R_Potentiometer") (at 66.04 165.1 0.0) (unit 1) (in_bom yes) (on_board yes) (dnp no) (property "Reference" "RV1" (at 61.595 165.1 90.0) (effects (font (size 1.27 1.27)))) (property "Value" "10k LINEAR VOLUME" (at 63.5 165.1 90.0) (effects (font (size 1.27 1.27)))) (property "Footprint" "Potentiometer_THT:Potentiometer_Bourns_PTV09A-1_Single_Vertical" (at 69.85 165.1 0.0) (effects (font (size 1.0 1.0)) (hide yes))) (property "MPN" "PTV09A-4015F-B103" (at 69.85 165.1 0.0) (effects (font (size 1.0 1.0)) (hide yes))) (property "LCSC" "C5710902" (at 69.85 165.1 0.0) (effects (font (size 1.0 1.0)) (hide yes))) (property "Datasheet" "~" (at 69.85 165.1 0.0) (effects (font (size 1.0 1.0)) (hide yes))) (pin "1") (pin "3") (pin "2")) (wire (pts (xy 109.22 161.29) (xy 109.22 156.21)) (stroke (width 0) (type default))) (global_label "VOLUME_RAW" (shape input) (at 109.22 156.21 90) (effects (font (size 1.0 1.0)) (justify left))) (wire (pts (xy 109.22 168.91) (xy 109.22 173.99)) (stroke (width 0) (type default))) (global_label "VOLUME_ADC" (shape input) (at 109.22 173.99 270) (effects (font (size 1.0 1.0)) (justify right))) (symbol (lib_id "Device:R") (at 109.22 165.1 0.0) (unit 1) (in_bom yes) (on_board yes) (dnp no) (property "Reference" "R17" (at 111.252 165.1 90.0) (effects (font (size 1.27 1.27)))) (property "Value" "1k" (at 109.22 165.1 90.0) (effects (font (size 1.27 1.27)))) (property "Footprint" "Resistor_SMD:R_0603_1608Metric" (at 113.03 165.1 0.0) (effects (font (size 1.0 1.0)) (hide yes))) (property "MPN" "0603WAF1001T5E" (at 113.03 165.1 0.0) (effects (font (size 1.0 1.0)) (hide yes))) (property "LCSC" "C21190" (at 113.03 165.1 0.0) (effects (font (size 1.0 1.0)) (hide yes))) (property "Datasheet" "~" (at 113.03 165.1 0.0) (effects (font (size 1.0 1.0)) (hide yes))) (pin "1") (pin "2")) (wire (pts (xy 137.16 161.29) (xy 137.16 156.21)) (stroke (width 0) (type default))) (global_label "VOLUME_ADC" (shape input) (at 137.16 156.21 90) (effects (font (size 1.0 1.0)) (justify left))) (wire (pts (xy 137.16 168.91) (xy 137.16 173.99)) (stroke (width 0) (type default))) (global_label "GND" (shape input) (at 137.16 173.99 270) (effects (font (size 1.0 1.0)) (justify right))) (symbol (lib_id "Device:C") (at 137.16 165.1 0.0) (unit 1) (in_bom yes) (on_board yes) (dnp no) (property "Reference" "C23" (at 137.795 162.56 0.0) (effects (font (size 1.27 1.27)) (justify left))) (property "Value" "100n" (at 137.795 167.64 0.0) (effects (font (size 1.27 1.27)) (justify left))) (property "Footprint" "Capacitor_SMD:C_0603_1608Metric" (at 140.97 165.1 0.0) (effects (font (size 1.0 1.0)) (hide yes))) (property "MPN" "CC0603KRX7R9BB104" (at 140.97 165.1 0.0) (effects (font (size 1.0 1.0)) (hide yes))) (property "LCSC" "C14663" (at 140.97 165.1 0.0) (effects (font (size 1.0 1.0)) (hide yes))) (property "Datasheet" "~" (at 140.97 165.1 0.0) (effects (font (size 1.0 1.0)) (hide yes))) (pin "1") (pin "2")) (wire (pts (xy 186.69 165.1) (xy 179.07 165.1)) (stroke (width 0) (type default))) (global_label "GND" (shape input) (at 179.07 165.1 180.0) (effects (font (size 1.0 1.0)) (justify right))) (wire (pts (xy 194.31 165.1) (xy 201.93 165.1)) (stroke (width 0) (type default))) (global_label "LED_A" (shape input) (at 201.93 165.1 0.0) (effects (font (size 1.0 1.0)) (justify left))) (symbol (lib_id "Device:LED") (at 190.5 165.1 0.0) (unit 1) (in_bom yes) (on_board yes) (dnp no) (property "Reference" "D2" (at 190.5 162.56 0.0) (effects (font (size 1.27 1.27)))) (property "Value" "GREEN STATUS" (at 190.5 167.64 0.0) (effects (font (size 1.27 1.27)))) (property "Footprint" "LED_SMD:LED_0603_1608Metric" (at 194.31 165.1 0.0) (effects (font (size 1.0 1.0)) (hide yes))) (property "MPN" "LTST-C190KGKT" (at 194.31 165.1 0.0) (effects (font (size 1.0 1.0)) (hide yes))) (property "LCSC" "C125094" (at 194.31 165.1 0.0) (effects (font (size 1.0 1.0)) (hide yes))) (property "Datasheet" "~" (at 194.31 165.1 0.0) (effects (font (size 1.0 1.0)) (hide yes))) (pin "1") (pin "2")) (wire (pts (xy 162.56 161.29) (xy 162.56 156.21)) (stroke (width 0) (type default))) (global_label "STATUS_LED" (shape input) (at 162.56 156.21 90) (effects (font (size 1.0 1.0)) (justify left))) (wire (pts (xy 162.56 168.91) (xy 162.56 173.99)) (stroke (width 0) (type default))) (global_label "LED_A" (shape input) (at 162.56 173.99 270) (effects (font (size 1.0 1.0)) (justify right))) (symbol (lib_id "Device:R") (at 162.56 165.1 0.0) (unit 1) (in_bom yes) (on_board yes) (dnp no) (property "Reference" "R18" (at 164.592 165.1 90.0) (effects (font (size 1.27 1.27)))) (property "Value" "1k" (at 162.56 165.1 90.0) (effects (font (size 1.27 1.27)))) (property "Footprint" "Resistor_SMD:R_0603_1608Metric" (at 166.37 165.1 0.0) (effects (font (size 1.0 1.0)) (hide yes))) (property "MPN" "0603WAF1001T5E" (at 166.37 165.1 0.0) (effects (font (size 1.0 1.0)) (hide yes))) (property "LCSC" "C21190" (at 166.37 165.1 0.0) (effects (font (size 1.0 1.0)) (hide yes))) (property "Datasheet" "~" (at 166.37 165.1 0.0) (effects (font (size 1.0 1.0)) (hide yes))) (pin "1") (pin "2")) (wire (pts (xy 137.16 196.85) (xy 137.16 191.77)) (stroke (width 0) (type default))) (global_label "VOLUME_ADC" (shape input) (at 137.16 191.77 90) (effects (font (size 1.0 1.0)) (justify left))) (wire (pts (xy 137.16 204.47) (xy 137.16 209.55)) (stroke (width 0) (type default))) (global_label "GND" (shape input) (at 137.16 209.55 270) (effects (font (size 1.0 1.0)) (justify right))) (symbol (lib_id "Device:R") (at 137.16 200.66 0.0) (unit 1) (in_bom yes) (on_board yes) (dnp no) (property "Reference" "R19" (at 139.192 200.66 90.0) (effects (font (size 1.27 1.27)))) (property "Value" "1M" (at 137.16 200.66 90.0) (effects (font (size 1.27 1.27)))) (property "Footprint" "Resistor_SMD:R_0603_1608Metric" (at 140.97 200.66 0.0) (effects (font (size 1.0 1.0)) (hide yes))) (property "MPN" "0603WAF1004T5E" (at 140.97 200.66 0.0) (effects (font (size 1.0 1.0)) (hide yes))) (property "LCSC" "C22935" (at 140.97 200.66 0.0) (effects (font (size 1.0 1.0)) (hide yes))) (property "Datasheet" "~" (at 140.97 200.66 0.0) (effects (font (size 1.0 1.0)) (hide yes))) (pin "1") (pin "2")) (text "Sensor AVDD and pull-ups = 3.3 V. Driver must explicitly select 2V8 I/O mode." (at 40.64 236.22 0.0) (effects (font (size 1.1 1.1)) (justify left))) (text "XSHUT: drive low or release high-Z. Never enable RP2040 internal pull-up." (at 40.64 241.3 0.0) (effects (font (size 1.1 1.1)) (justify left))) (text "MAX98357A: GAIN floating = 9 dB; SD high selects LEFT. Duplicate audio on L/R." (at 40.64 246.38 0.0) (effects (font (size 1.1 1.1)) (justify left))) (text "Hardware MUTE grounds AMP_SD through switch and drives MUTE_N low." (at 40.64 251.46 0.0) (effects (font (size 1.1 1.1)) (justify left))) (text "Speaker is bridge-tied: neither speaker wire may connect to ground." (at 40.64 256.54 0.0) (effects (font (size 1.1 1.1)) (justify left))) (text "Optical factory process: dry reflow, no-wash, MSL3, remove liner, offset calibrate." (at 40.64 261.62 0.0) (effects (font (size 1.1 1.1)) (justify left))))
